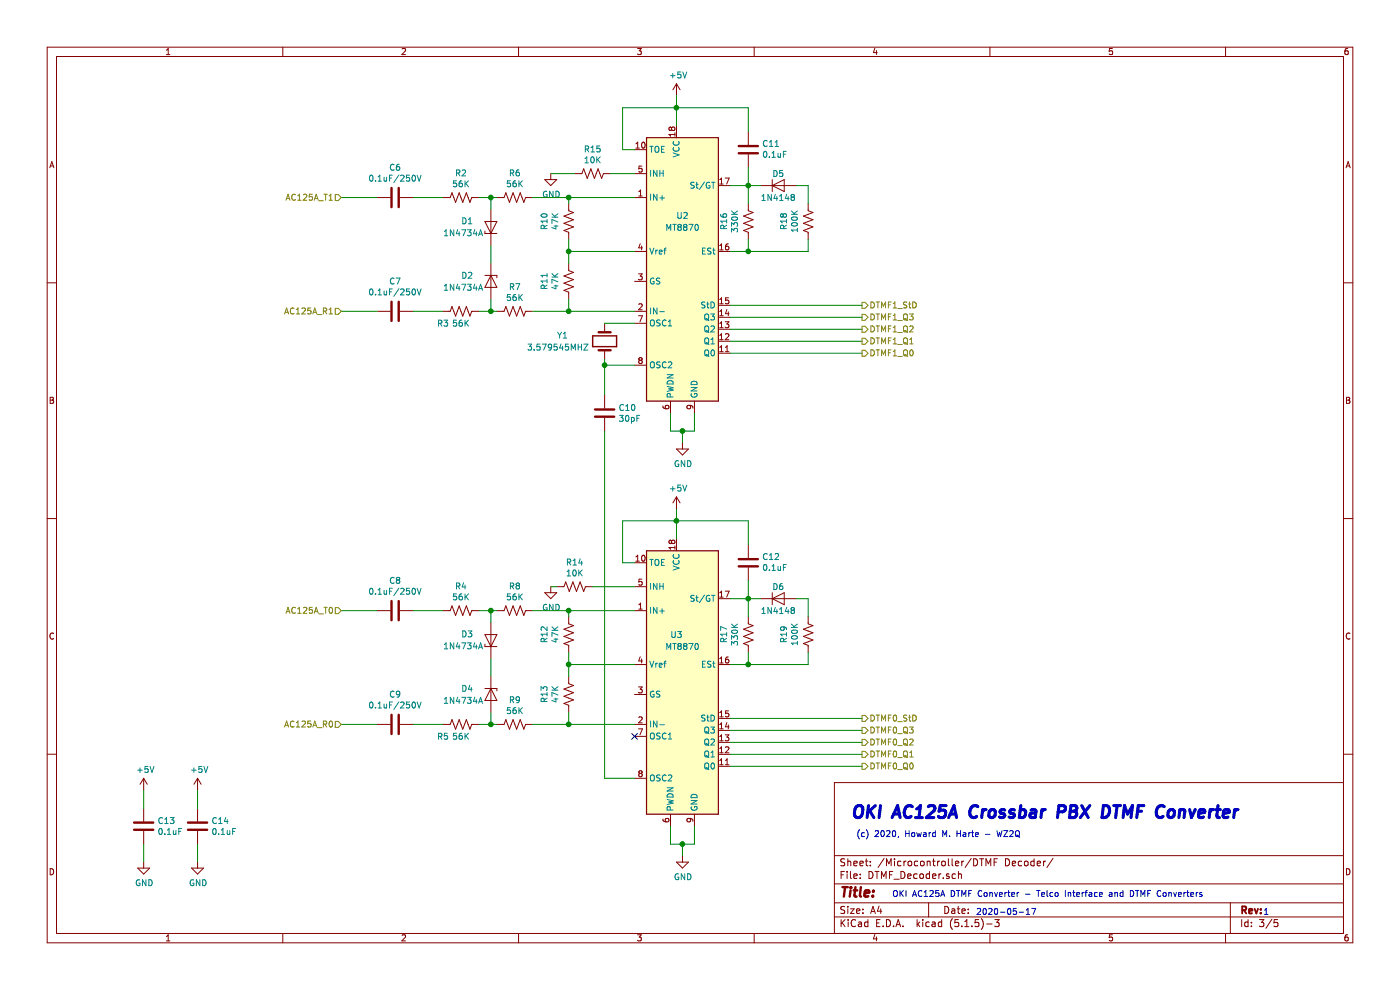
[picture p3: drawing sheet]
EESchema Schematic File Version 4
EELAYER 30 0
EELAYER END
$Descr A4 11693 8268
encoding utf-8
Sheet 3 5
Title ""
Date ""
Rev ""
Comp ""
Comment1 ""
Comment2 ""
Comment3 ""
Comment4 ""
$EndDescr
$Comp
L ac125a_dtmf:MT8870 U?
U 1 1
P 5700 1850
AR Path="/5EBEBADD/5EC4A38B" Ref="U?"  Part="1" 
AR Path="/5EBEBADD/5EC472FB/5EC4A38B" Ref="U2"  Part="1" 
F 0 "U2" H 5700 1900 50  0000 C CNN
F 1 "MT8870" H 5700 1800 50  0000 C CNN
F 2 "Package_DIP:DIP-18_W7.62mm" H 5700 1850 50  0001 C CNN
F 3 "http://www.ti.com/lit/ds/symlink/sn74hc595.pdf" H 5700 1850 50  0001 C CNN
	1    5700 1850
	1    0    0    -1  
$EndComp
$Comp
L power:GND #PWR014
U 1 1
P 4600 1450
F 0 "#PWR014" H 4600 1200 50  0001 C CNN
F 1 "GND" H 4605 1277 50  0000 C CNN
F 2 "" H 4600 1450 50  0001 C CNN
F 3 "" H 4600 1450 50  0001 C CNN
	1    4600 1450
	1    0    0    -1  
$EndComp
$Comp
L Device:R_US R?
U 1 1
P 4950 1450
AR Path="/5EC4DCF6" Ref="R?"  Part="1" 
AR Path="/5EBEBADD/5EC4DCF6" Ref="R?"  Part="1" 
AR Path="/5EBEBADD/5EC472FB/5EC4DCF6" Ref="R15"  Part="1" 
F 0 "R15" V 4745 1450 50  0000 C CNN
F 1 "10K" V 4836 1450 50  0000 C CNN
F 2 "Resistor_THT:R_Axial_DIN0207_L6.3mm_D2.5mm_P7.62mm_Horizontal" V 4990 1440 50  0001 C CNN
F 3 "~" H 4950 1450 50  0001 C CNN
	1    4950 1450
	0    1    1    0   
$EndComp
Wire Wire Line
	4600 1450 4800 1450
Wire Wire Line
	5100 1450 5300 1450
Wire Wire Line
	4750 1650 4750 1700
$Comp
L Device:R_US R?
U 1 1
P 4750 1850
AR Path="/5EC4E14A" Ref="R?"  Part="1" 
AR Path="/5EBEBADD/5EC4E14A" Ref="R?"  Part="1" 
AR Path="/5EBEBADD/5EC472FB/5EC4E14A" Ref="R10"  Part="1" 
F 0 "R10" V 4545 1850 50  0000 C CNN
F 1 "47K" V 4636 1850 50  0000 C CNN
F 2 "Resistor_THT:R_Axial_DIN0207_L6.3mm_D2.5mm_P7.62mm_Horizontal" V 4790 1840 50  0001 C CNN
F 3 "~" H 4750 1850 50  0001 C CNN
	1    4750 1850
	1    0    0    -1  
$EndComp
$Comp
L Device:R_US R?
U 1 1
P 4750 2350
AR Path="/5EC4FBAE" Ref="R?"  Part="1" 
AR Path="/5EBEBADD/5EC4FBAE" Ref="R?"  Part="1" 
AR Path="/5EBEBADD/5EC472FB/5EC4FBAE" Ref="R11"  Part="1" 
F 0 "R11" V 4545 2350 50  0000 C CNN
F 1 "47K" V 4636 2350 50  0000 C CNN
F 2 "Resistor_THT:R_Axial_DIN0207_L6.3mm_D2.5mm_P7.62mm_Horizontal" V 4790 2340 50  0001 C CNN
F 3 "~" H 4750 2350 50  0001 C CNN
	1    4750 2350
	1    0    0    -1  
$EndComp
Wire Wire Line
	4750 2100 4750 2000
Wire Wire Line
	4750 2100 4750 2200
Connection ~ 4750 2100
Wire Wire Line
	4750 1650 5300 1650
Wire Wire Line
	4750 2100 5300 2100
Wire Wire Line
	5300 2600 4750 2600
Wire Wire Line
	4750 2600 4750 2500
Wire Wire Line
	5800 3450 5800 3600
Wire Wire Line
	5800 3600 5700 3600
Wire Wire Line
	5600 3600 5600 3450
$Comp
L Device:R_US R?
U 1 1
P 4300 1650
AR Path="/5EC5676E" Ref="R?"  Part="1" 
AR Path="/5EBEBADD/5EC5676E" Ref="R?"  Part="1" 
AR Path="/5EBEBADD/5EC472FB/5EC5676E" Ref="R6"  Part="1" 
F 0 "R6" V 4095 1650 50  0000 C CNN
F 1 "56K" V 4186 1650 50  0000 C CNN
F 2 "Resistor_THT:R_Axial_DIN0207_L6.3mm_D2.5mm_P7.62mm_Horizontal" V 4340 1640 50  0001 C CNN
F 3 "~" H 4300 1650 50  0001 C CNN
	1    4300 1650
	0    1    1    0   
$EndComp
$Comp
L Device:R_US R?
U 1 1
P 3850 1650
AR Path="/5EC57220" Ref="R?"  Part="1" 
AR Path="/5EBEBADD/5EC57220" Ref="R?"  Part="1" 
AR Path="/5EBEBADD/5EC472FB/5EC57220" Ref="R2"  Part="1" 
F 0 "R2" V 3645 1650 50  0000 C CNN
F 1 "56K" V 3736 1650 50  0000 C CNN
F 2 "Resistor_THT:R_Axial_DIN0207_L6.3mm_D2.5mm_P7.62mm_Horizontal" V 3890 1640 50  0001 C CNN
F 3 "~" H 3850 1650 50  0001 C CNN
	1    3850 1650
	0    1    1    0   
$EndComp
$Comp
L Device:R_US R?
U 1 1
P 4300 2600
AR Path="/5EC5A124" Ref="R?"  Part="1" 
AR Path="/5EBEBADD/5EC5A124" Ref="R?"  Part="1" 
AR Path="/5EBEBADD/5EC472FB/5EC5A124" Ref="R7"  Part="1" 
F 0 "R7" V 4095 2600 50  0000 C CNN
F 1 "56K" V 4186 2600 50  0000 C CNN
F 2 "Resistor_THT:R_Axial_DIN0207_L6.3mm_D2.5mm_P7.62mm_Horizontal" V 4340 2590 50  0001 C CNN
F 3 "~" H 4300 2600 50  0001 C CNN
	1    4300 2600
	0    1    1    0   
$EndComp
$Comp
L Device:R_US R?
U 1 1
P 3850 2600
AR Path="/5EC5A12A" Ref="R?"  Part="1" 
AR Path="/5EBEBADD/5EC5A12A" Ref="R?"  Part="1" 
AR Path="/5EBEBADD/5EC472FB/5EC5A12A" Ref="R3"  Part="1" 
F 0 "R3" V 3950 2450 50  0000 C CNN
F 1 "56K" V 3950 2600 50  0000 C CNN
F 2 "Resistor_THT:R_Axial_DIN0207_L6.3mm_D2.5mm_P7.62mm_Horizontal" V 3890 2590 50  0001 C CNN
F 3 "~" H 3850 2600 50  0001 C CNN
	1    3850 2600
	0    1    1    0   
$EndComp
Wire Wire Line
	4000 1650 4100 1650
Wire Wire Line
	4450 1650 4750 1650
Connection ~ 4750 1650
Wire Wire Line
	4450 2600 4750 2600
Connection ~ 4750 2600
Wire Wire Line
	4000 2600 4100 2600
$Comp
L Device:D_Zener D1
U 1 1
P 4100 1900
F 0 "D1" V 4150 2150 50  0000 R CNN
F 1 "1N4734A" V 4050 2300 50  0000 R CNN
F 2 "Diode_THT:D_DO-41_SOD81_P7.62mm_Horizontal" H 4100 1900 50  0001 C CNN
F 3 "~" H 4100 1900 50  0001 C CNN
	1    4100 1900
	0    -1   -1   0   
$EndComp
$Comp
L Device:D_Zener D2
U 1 1
P 4100 2350
F 0 "D2" V 4050 2100 50  0000 L CNN
F 1 "1N4734A" V 4150 1950 50  0000 L CNN
F 2 "Diode_THT:D_DO-41_SOD81_P7.62mm_Horizontal" H 4100 2350 50  0001 C CNN
F 3 "~" H 4100 2350 50  0001 C CNN
	1    4100 2350
	0    1    1    0   
$EndComp
Wire Wire Line
	4100 2500 4100 2600
Connection ~ 4100 2600
Wire Wire Line
	4100 2600 4150 2600
Wire Wire Line
	4100 2200 4100 2050
Wire Wire Line
	4100 1750 4100 1650
Connection ~ 4100 1650
Wire Wire Line
	4100 1650 4150 1650
$Comp
L Device:C C6
U 1 1
P 3300 1650
F 0 "C6" V 3048 1650 50  0000 C CNN
F 1 "0.1uF/250V" V 3139 1650 50  0000 C CNN
F 2 "Capacitor_THT:C_Disc_D7.5mm_W5.0mm_P5.00mm" H 3338 1500 50  0001 C CNN
F 3 "~" H 3300 1650 50  0001 C CNN
	1    3300 1650
	0    1    1    0   
$EndComp
$Comp
L Device:C C7
U 1 1
P 3300 2600
F 0 "C7" V 3048 2600 50  0000 C CNN
F 1 "0.1uF/250V" V 3139 2600 50  0000 C CNN
F 2 "Capacitor_THT:C_Disc_D7.5mm_W5.0mm_P5.00mm" H 3338 2450 50  0001 C CNN
F 3 "~" H 3300 2600 50  0001 C CNN
	1    3300 2600
	0    1    1    0   
$EndComp
Wire Wire Line
	3450 2600 3700 2600
Wire Wire Line
	3450 1650 3700 1650
Wire Wire Line
	3150 1650 2850 1650
Wire Wire Line
	2850 2600 3150 2600
$Comp
L Device:C C11
U 1 1
P 6250 1250
F 0 "C11" H 6135 1204 50  0000 R CNN
F 1 "0.1uF" H 6135 1295 50  0000 R CNN
F 2 "Capacitor_THT:C_Disc_D3.0mm_W2.0mm_P2.50mm" H 6288 1100 50  0001 C CNN
F 3 "~" H 6250 1250 50  0001 C CNN
	1    6250 1250
	-1   0    0    1   
$EndComp
Wire Wire Line
	5700 3700 5700 3600
Connection ~ 5700 3600
Wire Wire Line
	5700 3600 5600 3600
$Comp
L Device:R_US R?
U 1 1
P 6250 1850
AR Path="/5EC63C99" Ref="R?"  Part="1" 
AR Path="/5EBEBADD/5EC63C99" Ref="R?"  Part="1" 
AR Path="/5EBEBADD/5EC472FB/5EC63C99" Ref="R16"  Part="1" 
F 0 "R16" V 6045 1850 50  0000 C CNN
F 1 "330K" V 6136 1850 50  0000 C CNN
F 2 "Resistor_THT:R_Axial_DIN0207_L6.3mm_D2.5mm_P7.62mm_Horizontal" V 6290 1840 50  0001 C CNN
F 3 "~" H 6250 1850 50  0001 C CNN
	1    6250 1850
	1    0    0    -1  
$EndComp
$Comp
L Device:R_US R?
U 1 1
P 6750 1850
AR Path="/5EC64AF9" Ref="R?"  Part="1" 
AR Path="/5EBEBADD/5EC64AF9" Ref="R?"  Part="1" 
AR Path="/5EBEBADD/5EC472FB/5EC64AF9" Ref="R18"  Part="1" 
F 0 "R18" V 6545 1850 50  0000 C CNN
F 1 "100K" V 6636 1850 50  0000 C CNN
F 2 "Resistor_THT:R_Axial_DIN0207_L6.3mm_D2.5mm_P7.62mm_Horizontal" V 6790 1840 50  0001 C CNN
F 3 "~" H 6750 1850 50  0001 C CNN
	1    6750 1850
	1    0    0    -1  
$EndComp
$Comp
L Diode:1N4148 D5
U 1 1
P 6500 1550
F 0 "D5" H 6500 1650 50  0000 C CNN
F 1 "1N4148" H 6500 1450 50  0000 C CNN
F 2 "Diode_THT:D_DO-35_SOD27_P7.62mm_Horizontal" H 6500 1375 50  0001 C CNN
F 3 "https://assets.nexperia.com/documents/data-sheet/1N4148_1N4448.pdf" H 6500 1550 50  0001 C CNN
	1    6500 1550
	1    0    0    -1  
$EndComp
Wire Wire Line
	6100 2100 6250 2100
Wire Wire Line
	6750 2100 6750 2000
Wire Wire Line
	6250 2000 6250 2100
Connection ~ 6250 2100
Wire Wire Line
	6250 2100 6750 2100
Wire Wire Line
	6250 1700 6250 1550
Wire Wire Line
	6100 1550 6250 1550
Connection ~ 6250 1550
Wire Wire Line
	6250 1550 6250 1400
Wire Wire Line
	6350 1550 6250 1550
Wire Wire Line
	6650 1550 6750 1550
Wire Wire Line
	6750 1550 6750 1700
Wire Wire Line
	6250 1100 6250 900 
Wire Wire Line
	6250 900  5650 900 
Wire Wire Line
	5650 900  5650 1050
Text HLabel 2850 1650 0    50   Input ~ 0
AC125A_T1
Text HLabel 2850 2600 0    50   Input ~ 0
AC125A_R1
Wire Wire Line
	5300 1250 5200 1250
Wire Wire Line
	5200 1250 5200 900 
Wire Wire Line
	5200 900  5650 900 
Connection ~ 5650 900 
Wire Wire Line
	6100 2650 7200 2650
Text HLabel 7200 2650 2    50   Output ~ 0
DTMF1_Q3
Wire Wire Line
	6100 2750 7200 2750
Text HLabel 7200 2750 2    50   Output ~ 0
DTMF1_Q2
Text HLabel 7200 2850 2    50   Output ~ 0
DTMF1_Q1
Wire Wire Line
	6100 2950 7200 2950
Text HLabel 7200 2950 2    50   Output ~ 0
DTMF1_Q0
Wire Wire Line
	6100 2550 7200 2550
Text HLabel 7200 2550 2    50   Output ~ 0
DTMF1_StD
$Comp
L power:+5V #PWR?
U 1 1
P 1200 6600
AR Path="/5EC741F5" Ref="#PWR?"  Part="1" 
AR Path="/5EBEBADD/5EC741F5" Ref="#PWR?"  Part="1" 
AR Path="/5EBEBADD/5EC472FB/5EC741F5" Ref="#PWR020"  Part="1" 
F 0 "#PWR020" H 1200 6450 50  0001 C CNN
F 1 "+5V" H 1215 6773 50  0000 C CNN
F 2 "" H 1200 6600 50  0001 C CNN
F 3 "" H 1200 6600 50  0001 C CNN
	1    1200 6600
	1    0    0    -1  
$EndComp
$Comp
L Device:C C?
U 1 1
P 1200 6900
AR Path="/5EC741FB" Ref="C?"  Part="1" 
AR Path="/5EBEBADD/5EC741FB" Ref="C?"  Part="1" 
AR Path="/5EBEBADD/5EC472FB/5EC741FB" Ref="C13"  Part="1" 
F 0 "C13" H 1315 6946 50  0000 L CNN
F 1 "0.1uF" H 1315 6855 50  0000 L CNN
F 2 "Capacitor_THT:C_Disc_D3.0mm_W2.0mm_P2.50mm" H 1238 6750 50  0001 C CNN
F 3 "~" H 1200 6900 50  0001 C CNN
	1    1200 6900
	1    0    0    -1  
$EndComp
$Comp
L power:GND #PWR?
U 1 1
P 1200 7200
AR Path="/5EC74201" Ref="#PWR?"  Part="1" 
AR Path="/5BA49F1B/5EC74201" Ref="#PWR?"  Part="1" 
AR Path="/5EBEBADD/5EC74201" Ref="#PWR?"  Part="1" 
AR Path="/5EBEBADD/5EC472FB/5EC74201" Ref="#PWR021"  Part="1" 
F 0 "#PWR021" H 1200 6950 50  0001 C CNN
F 1 "GND" H 1205 7027 50  0000 C CNN
F 2 "" H 1200 7200 50  0001 C CNN
F 3 "" H 1200 7200 50  0001 C CNN
	1    1200 7200
	1    0    0    -1  
$EndComp
Wire Wire Line
	1200 6750 1200 6600
Wire Wire Line
	1200 7050 1200 7200
$Comp
L power:+5V #PWR?
U 1 1
P 1650 6600
AR Path="/5EC75C1F" Ref="#PWR?"  Part="1" 
AR Path="/5EBEBADD/5EC75C1F" Ref="#PWR?"  Part="1" 
AR Path="/5EBEBADD/5EC472FB/5EC75C1F" Ref="#PWR022"  Part="1" 
F 0 "#PWR022" H 1650 6450 50  0001 C CNN
F 1 "+5V" H 1665 6773 50  0000 C CNN
F 2 "" H 1650 6600 50  0001 C CNN
F 3 "" H 1650 6600 50  0001 C CNN
	1    1650 6600
	1    0    0    -1  
$EndComp
$Comp
L Device:C C?
U 1 1
P 1650 6900
AR Path="/5EC75C25" Ref="C?"  Part="1" 
AR Path="/5EBEBADD/5EC75C25" Ref="C?"  Part="1" 
AR Path="/5EBEBADD/5EC472FB/5EC75C25" Ref="C14"  Part="1" 
F 0 "C14" H 1765 6946 50  0000 L CNN
F 1 "0.1uF" H 1765 6855 50  0000 L CNN
F 2 "Capacitor_THT:C_Disc_D3.0mm_W2.0mm_P2.50mm" H 1688 6750 50  0001 C CNN
F 3 "~" H 1650 6900 50  0001 C CNN
	1    1650 6900
	1    0    0    -1  
$EndComp
$Comp
L power:GND #PWR?
U 1 1
P 1650 7200
AR Path="/5EC75C2B" Ref="#PWR?"  Part="1" 
AR Path="/5BA49F1B/5EC75C2B" Ref="#PWR?"  Part="1" 
AR Path="/5EBEBADD/5EC75C2B" Ref="#PWR?"  Part="1" 
AR Path="/5EBEBADD/5EC472FB/5EC75C2B" Ref="#PWR023"  Part="1" 
F 0 "#PWR023" H 1650 6950 50  0001 C CNN
F 1 "GND" H 1655 7027 50  0000 C CNN
F 2 "" H 1650 7200 50  0001 C CNN
F 3 "" H 1650 7200 50  0001 C CNN
	1    1650 7200
	1    0    0    -1  
$EndComp
Wire Wire Line
	1650 6750 1650 6600
Wire Wire Line
	1650 7050 1650 7200
$Comp
L power:GND #PWR?
U 1 1
P 5700 3700
AR Path="/5EC76691" Ref="#PWR?"  Part="1" 
AR Path="/5BA49F1B/5EC76691" Ref="#PWR?"  Part="1" 
AR Path="/5EBEBADD/5EC76691" Ref="#PWR?"  Part="1" 
AR Path="/5EBEBADD/5EC472FB/5EC76691" Ref="#PWR018"  Part="1" 
F 0 "#PWR018" H 5700 3450 50  0001 C CNN
F 1 "GND" H 5705 3527 50  0000 C CNN
F 2 "" H 5700 3700 50  0001 C CNN
F 3 "" H 5700 3700 50  0001 C CNN
	1    5700 3700
	1    0    0    -1  
$EndComp
$Comp
L power:+5V #PWR?
U 1 1
P 5650 800
AR Path="/5EC76E82" Ref="#PWR?"  Part="1" 
AR Path="/5EBEBADD/5EC76E82" Ref="#PWR?"  Part="1" 
AR Path="/5EBEBADD/5EC472FB/5EC76E82" Ref="#PWR016"  Part="1" 
F 0 "#PWR016" H 5650 650 50  0001 C CNN
F 1 "+5V" H 5665 973 50  0000 C CNN
F 2 "" H 5650 800 50  0001 C CNN
F 3 "" H 5650 800 50  0001 C CNN
	1    5650 800 
	1    0    0    -1  
$EndComp
Wire Wire Line
	5650 900  5650 800 
$Comp
L ac125a_dtmf:MT8870 U?
U 1 1
P 5700 5300
AR Path="/5EBEBADD/5EC88F27" Ref="U?"  Part="1" 
AR Path="/5EBEBADD/5EC472FB/5EC88F27" Ref="U3"  Part="1" 
F 0 "U3" H 5650 5300 50  0000 C CNN
F 1 "MT8870" H 5700 5200 50  0000 C CNN
F 2 "Package_DIP:DIP-18_W7.62mm" H 5700 5300 50  0001 C CNN
F 3 "http://www.ti.com/lit/ds/symlink/sn74hc595.pdf" H 5700 5300 50  0001 C CNN
	1    5700 5300
	1    0    0    -1  
$EndComp
$Comp
L power:GND #PWR015
U 1 1
P 4600 4900
F 0 "#PWR015" H 4600 4650 50  0001 C CNN
F 1 "GND" H 4605 4727 50  0000 C CNN
F 2 "" H 4600 4900 50  0001 C CNN
F 3 "" H 4600 4900 50  0001 C CNN
	1    4600 4900
	1    0    0    -1  
$EndComp
Wire Wire Line
	4750 5100 4750 5150
$Comp
L Device:R_US R?
U 1 1
P 4750 5300
AR Path="/5EC88F3C" Ref="R?"  Part="1" 
AR Path="/5EBEBADD/5EC88F3C" Ref="R?"  Part="1" 
AR Path="/5EBEBADD/5EC472FB/5EC88F3C" Ref="R12"  Part="1" 
F 0 "R12" V 4545 5300 50  0000 C CNN
F 1 "47K" V 4636 5300 50  0000 C CNN
F 2 "Resistor_THT:R_Axial_DIN0207_L6.3mm_D2.5mm_P7.62mm_Horizontal" V 4790 5290 50  0001 C CNN
F 3 "~" H 4750 5300 50  0001 C CNN
	1    4750 5300
	1    0    0    -1  
$EndComp
$Comp
L Device:R_US R?
U 1 1
P 4750 5800
AR Path="/5EC88F42" Ref="R?"  Part="1" 
AR Path="/5EBEBADD/5EC88F42" Ref="R?"  Part="1" 
AR Path="/5EBEBADD/5EC472FB/5EC88F42" Ref="R13"  Part="1" 
F 0 "R13" V 4545 5800 50  0000 C CNN
F 1 "47K" V 4636 5800 50  0000 C CNN
F 2 "Resistor_THT:R_Axial_DIN0207_L6.3mm_D2.5mm_P7.62mm_Horizontal" V 4790 5790 50  0001 C CNN
F 3 "~" H 4750 5800 50  0001 C CNN
	1    4750 5800
	1    0    0    -1  
$EndComp
Wire Wire Line
	4750 5550 4750 5450
Wire Wire Line
	4750 5550 4750 5650
Connection ~ 4750 5550
Wire Wire Line
	4750 5100 5300 5100
Wire Wire Line
	4750 5550 5300 5550
Wire Wire Line
	5300 6050 4750 6050
Wire Wire Line
	4750 6050 4750 5950
Wire Wire Line
	5800 6900 5800 7050
Wire Wire Line
	5800 7050 5700 7050
Wire Wire Line
	5600 7050 5600 6900
$Comp
L Device:R_US R?
U 1 1
P 4300 5100
AR Path="/5EC88F52" Ref="R?"  Part="1" 
AR Path="/5EBEBADD/5EC88F52" Ref="R?"  Part="1" 
AR Path="/5EBEBADD/5EC472FB/5EC88F52" Ref="R8"  Part="1" 
F 0 "R8" V 4095 5100 50  0000 C CNN
F 1 "56K" V 4186 5100 50  0000 C CNN
F 2 "Resistor_THT:R_Axial_DIN0207_L6.3mm_D2.5mm_P7.62mm_Horizontal" V 4340 5090 50  0001 C CNN
F 3 "~" H 4300 5100 50  0001 C CNN
	1    4300 5100
	0    1    1    0   
$EndComp
$Comp
L Device:R_US R?
U 1 1
P 3850 5100
AR Path="/5EC88F58" Ref="R?"  Part="1" 
AR Path="/5EBEBADD/5EC88F58" Ref="R?"  Part="1" 
AR Path="/5EBEBADD/5EC472FB/5EC88F58" Ref="R4"  Part="1" 
F 0 "R4" V 3645 5100 50  0000 C CNN
F 1 "56K" V 3736 5100 50  0000 C CNN
F 2 "Resistor_THT:R_Axial_DIN0207_L6.3mm_D2.5mm_P7.62mm_Horizontal" V 3890 5090 50  0001 C CNN
F 3 "~" H 3850 5100 50  0001 C CNN
	1    3850 5100
	0    1    1    0   
$EndComp
$Comp
L Device:R_US R?
U 1 1
P 4300 6050
AR Path="/5EC88F5E" Ref="R?"  Part="1" 
AR Path="/5EBEBADD/5EC88F5E" Ref="R?"  Part="1" 
AR Path="/5EBEBADD/5EC472FB/5EC88F5E" Ref="R9"  Part="1" 
F 0 "R9" V 4095 6050 50  0000 C CNN
F 1 "56K" V 4186 6050 50  0000 C CNN
F 2 "Resistor_THT:R_Axial_DIN0207_L6.3mm_D2.5mm_P7.62mm_Horizontal" V 4340 6040 50  0001 C CNN
F 3 "~" H 4300 6050 50  0001 C CNN
	1    4300 6050
	0    1    1    0   
$EndComp
$Comp
L Device:R_US R?
U 1 1
P 3850 6050
AR Path="/5EC88F64" Ref="R?"  Part="1" 
AR Path="/5EBEBADD/5EC88F64" Ref="R?"  Part="1" 
AR Path="/5EBEBADD/5EC472FB/5EC88F64" Ref="R5"  Part="1" 
F 0 "R5" V 3950 5900 50  0000 C CNN
F 1 "56K" V 3950 6050 50  0000 C CNN
F 2 "Resistor_THT:R_Axial_DIN0207_L6.3mm_D2.5mm_P7.62mm_Horizontal" V 3890 6040 50  0001 C CNN
F 3 "~" H 3850 6050 50  0001 C CNN
	1    3850 6050
	0    1    1    0   
$EndComp
Wire Wire Line
	4000 5100 4100 5100
Wire Wire Line
	4450 5100 4750 5100
Connection ~ 4750 5100
Wire Wire Line
	4450 6050 4750 6050
Connection ~ 4750 6050
Wire Wire Line
	4000 6050 4100 6050
$Comp
L Device:D_Zener D3
U 1 1
P 4100 5350
F 0 "D3" V 4150 5600 50  0000 R CNN
F 1 "1N4734A" V 4050 5750 50  0000 R CNN
F 2 "Diode_THT:D_DO-41_SOD81_P7.62mm_Horizontal" H 4100 5350 50  0001 C CNN
F 3 "~" H 4100 5350 50  0001 C CNN
	1    4100 5350
	0    -1   -1   0   
$EndComp
$Comp
L Device:D_Zener D4
U 1 1
P 4100 5800
F 0 "D4" V 4050 5550 50  0000 L CNN
F 1 "1N4734A" V 4150 5400 50  0000 L CNN
F 2 "Diode_THT:D_DO-41_SOD81_P7.62mm_Horizontal" H 4100 5800 50  0001 C CNN
F 3 "~" H 4100 5800 50  0001 C CNN
	1    4100 5800
	0    1    1    0   
$EndComp
Wire Wire Line
	4100 5950 4100 6050
Connection ~ 4100 6050
Wire Wire Line
	4100 6050 4150 6050
Wire Wire Line
	4100 5650 4100 5500
Wire Wire Line
	4100 5200 4100 5100
Connection ~ 4100 5100
Wire Wire Line
	4100 5100 4150 5100
$Comp
L Device:C C8
U 1 1
P 3300 5100
F 0 "C8" V 3048 5100 50  0000 C CNN
F 1 "0.1uF/250V" V 3139 5100 50  0000 C CNN
F 2 "Capacitor_THT:C_Disc_D7.5mm_W5.0mm_P5.00mm" H 3338 4950 50  0001 C CNN
F 3 "~" H 3300 5100 50  0001 C CNN
	1    3300 5100
	0    1    1    0   
$EndComp
$Comp
L Device:C C9
U 1 1
P 3300 6050
F 0 "C9" V 3048 6050 50  0000 C CNN
F 1 "0.1uF/250V" V 3139 6050 50  0000 C CNN
F 2 "Capacitor_THT:C_Disc_D7.5mm_W5.0mm_P5.00mm" H 3338 5900 50  0001 C CNN
F 3 "~" H 3300 6050 50  0001 C CNN
	1    3300 6050
	0    1    1    0   
$EndComp
Wire Wire Line
	3450 6050 3700 6050
Wire Wire Line
	3450 5100 3700 5100
Wire Wire Line
	3150 5100 2850 5100
Wire Wire Line
	2850 6050 3150 6050
$Comp
L Device:C C12
U 1 1
P 6250 4700
F 0 "C12" H 6135 4654 50  0000 R CNN
F 1 "0.1uF" H 6135 4745 50  0000 R CNN
F 2 "Capacitor_THT:C_Disc_D3.0mm_W2.0mm_P2.50mm" H 6288 4550 50  0001 C CNN
F 3 "~" H 6250 4700 50  0001 C CNN
	1    6250 4700
	-1   0    0    1   
$EndComp
Wire Wire Line
	5700 7150 5700 7050
Connection ~ 5700 7050
Wire Wire Line
	5700 7050 5600 7050
$Comp
L Device:R_US R?
U 1 1
P 6250 5300
AR Path="/5EC88F9C" Ref="R?"  Part="1" 
AR Path="/5EBEBADD/5EC88F9C" Ref="R?"  Part="1" 
AR Path="/5EBEBADD/5EC472FB/5EC88F9C" Ref="R17"  Part="1" 
F 0 "R17" V 6045 5300 50  0000 C CNN
F 1 "330K" V 6136 5300 50  0000 C CNN
F 2 "Resistor_THT:R_Axial_DIN0207_L6.3mm_D2.5mm_P7.62mm_Horizontal" V 6290 5290 50  0001 C CNN
F 3 "~" H 6250 5300 50  0001 C CNN
	1    6250 5300
	1    0    0    -1  
$EndComp
$Comp
L Device:R_US R?
U 1 1
P 6750 5300
AR Path="/5EC88FA2" Ref="R?"  Part="1" 
AR Path="/5EBEBADD/5EC88FA2" Ref="R?"  Part="1" 
AR Path="/5EBEBADD/5EC472FB/5EC88FA2" Ref="R19"  Part="1" 
F 0 "R19" V 6545 5300 50  0000 C CNN
F 1 "100K" V 6636 5300 50  0000 C CNN
F 2 "Resistor_THT:R_Axial_DIN0207_L6.3mm_D2.5mm_P7.62mm_Horizontal" V 6790 5290 50  0001 C CNN
F 3 "~" H 6750 5300 50  0001 C CNN
	1    6750 5300
	1    0    0    -1  
$EndComp
$Comp
L Diode:1N4148 D6
U 1 1
P 6500 5000
F 0 "D6" H 6500 5100 50  0000 C CNN
F 1 "1N4148" H 6500 4900 50  0000 C CNN
F 2 "Diode_THT:D_DO-35_SOD27_P7.62mm_Horizontal" H 6500 4825 50  0001 C CNN
F 3 "https://assets.nexperia.com/documents/data-sheet/1N4148_1N4448.pdf" H 6500 5000 50  0001 C CNN
	1    6500 5000
	1    0    0    -1  
$EndComp
Wire Wire Line
	6100 5550 6250 5550
Wire Wire Line
	6750 5550 6750 5450
Wire Wire Line
	6250 5450 6250 5550
Connection ~ 6250 5550
Wire Wire Line
	6250 5550 6750 5550
Wire Wire Line
	6250 5150 6250 5000
Wire Wire Line
	6100 5000 6250 5000
Connection ~ 6250 5000
Wire Wire Line
	6250 5000 6250 4850
Wire Wire Line
	6350 5000 6250 5000
Wire Wire Line
	6650 5000 6750 5000
Wire Wire Line
	6750 5000 6750 5150
Wire Wire Line
	6250 4550 6250 4350
Wire Wire Line
	6250 4350 5650 4350
Wire Wire Line
	5650 4350 5650 4500
Text HLabel 2850 5100 0    50   Input ~ 0
AC125A_T0
Text HLabel 2850 6050 0    50   Input ~ 0
AC125A_R0
Wire Wire Line
	5300 4700 5200 4700
Wire Wire Line
	5200 4700 5200 4350
Wire Wire Line
	5200 4350 5650 4350
Connection ~ 5650 4350
Wire Wire Line
	6100 6100 7200 6100
Text HLabel 7200 6100 2    50   Output ~ 0
DTMF0_Q3
Wire Wire Line
	6100 6200 7200 6200
Text HLabel 7200 6200 2    50   Output ~ 0
DTMF0_Q2
Wire Wire Line
	6100 6300 7200 6300
Text HLabel 7200 6300 2    50   Output ~ 0
DTMF0_Q1
Wire Wire Line
	6100 6400 7200 6400
Text HLabel 7200 6400 2    50   Output ~ 0
DTMF0_Q0
Wire Wire Line
	6100 6000 7200 6000
Text HLabel 7200 6000 2    50   Output ~ 0
DTMF0_StD
$Comp
L power:GND #PWR?
U 1 1
P 5700 7150
AR Path="/5EC88FD2" Ref="#PWR?"  Part="1" 
AR Path="/5BA49F1B/5EC88FD2" Ref="#PWR?"  Part="1" 
AR Path="/5EBEBADD/5EC88FD2" Ref="#PWR?"  Part="1" 
AR Path="/5EBEBADD/5EC472FB/5EC88FD2" Ref="#PWR019"  Part="1" 
F 0 "#PWR019" H 5700 6900 50  0001 C CNN
F 1 "GND" H 5705 6977 50  0000 C CNN
F 2 "" H 5700 7150 50  0001 C CNN
F 3 "" H 5700 7150 50  0001 C CNN
	1    5700 7150
	1    0    0    -1  
$EndComp
$Comp
L power:+5V #PWR?
U 1 1
P 5650 4250
AR Path="/5EC88FD8" Ref="#PWR?"  Part="1" 
AR Path="/5EBEBADD/5EC88FD8" Ref="#PWR?"  Part="1" 
AR Path="/5EBEBADD/5EC472FB/5EC88FD8" Ref="#PWR017"  Part="1" 
F 0 "#PWR017" H 5650 4100 50  0001 C CNN
F 1 "+5V" H 5665 4423 50  0000 C CNN
F 2 "" H 5650 4250 50  0001 C CNN
F 3 "" H 5650 4250 50  0001 C CNN
	1    5650 4250
	1    0    0    -1  
$EndComp
Wire Wire Line
	5650 4350 5650 4250
Wire Wire Line
	5050 2700 5300 2700
$Comp
L Device:Crystal Y1
U 1 1
P 5050 2850
F 0 "Y1" V 5000 2450 50  0000 L CNN
F 1 "3.579545MHZ" V 5100 2200 50  0000 L CNN
F 2 "Crystal:Crystal_HC49-U_Vertical" H 5050 2850 50  0001 C CNN
F 3 "~" H 5050 2850 50  0001 C CNN
	1    5050 2850
	0    1    1    0   
$EndComp
Wire Wire Line
	5050 3000 5050 3050
Wire Wire Line
	5050 3050 5300 3050
$Comp
L Device:C C?
U 1 1
P 5050 3450
AR Path="/5EE55CC6" Ref="C?"  Part="1" 
AR Path="/5EBEBADD/5EE55CC6" Ref="C?"  Part="1" 
AR Path="/5EBEBADD/5EC472FB/5EE55CC6" Ref="C10"  Part="1" 
F 0 "C10" H 5165 3496 50  0000 L CNN
F 1 "30pF" H 5165 3405 50  0000 L CNN
F 2 "Capacitor_THT:C_Disc_D3.0mm_W2.0mm_P2.50mm" H 5088 3300 50  0001 C CNN
F 3 "~" H 5050 3450 50  0001 C CNN
	1    5050 3450
	1    0    0    -1  
$EndComp
Wire Wire Line
	5050 3050 5050 3300
Connection ~ 5050 3050
Wire Wire Line
	5050 3600 5050 6500
Wire Wire Line
	5050 6500 5300 6500
Wire Wire Line
	4600 4900 4650 4900
Wire Wire Line
	4950 4900 5300 4900
$Comp
L Device:R_US R?
U 1 1
P 4800 4900
AR Path="/5EC88F33" Ref="R?"  Part="1" 
AR Path="/5EBEBADD/5EC88F33" Ref="R?"  Part="1" 
AR Path="/5EBEBADD/5EC472FB/5EC88F33" Ref="R14"  Part="1" 
F 0 "R14" V 4595 4900 50  0000 C CNN
F 1 "10K" V 4686 4900 50  0000 C CNN
F 2 "Resistor_THT:R_Axial_DIN0207_L6.3mm_D2.5mm_P7.62mm_Horizontal" V 4840 4890 50  0001 C CNN
F 3 "~" H 4800 4900 50  0001 C CNN
	1    4800 4900
	0    1    1    0   
$EndComp
NoConn ~ 5300 6150
Wire Wire Line
	6100 2850 7200 2850
Text Notes 7450 7500 0    50   ~ 0
OKI AC125A DTMF Converter - Telco Interface and DTMF Converters
Text Notes 8150 7650 0    50   ~ 0
2020-05-17
Text Notes 10550 7650 0    50   ~ 0
1
Text Notes 7100 6850 0    100  Italic 20
OKI AC125A Crossbar PBX DTMF Converter
Text Notes 7150 7000 0    50   ~ 0
(c) 2020, Howard M. Harte - WZ2Q
$EndSCHEMATC
